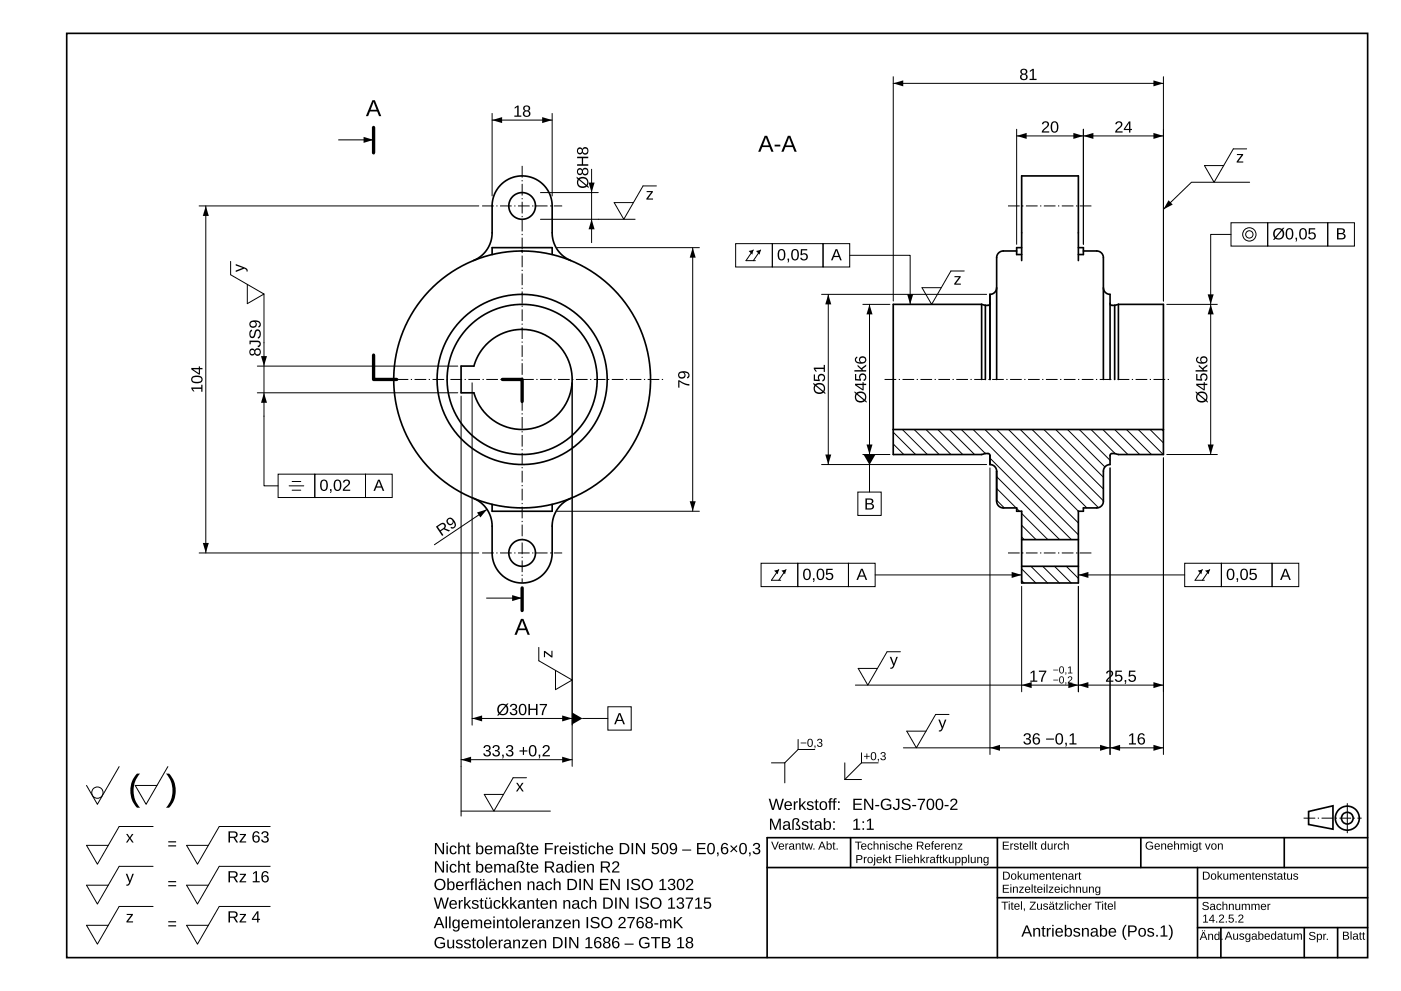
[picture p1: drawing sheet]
<svg xmlns="http://www.w3.org/2000/svg" width="420mm" height="297mm" viewBox="0 0 420 297" stroke-linecap="round" stroke-linejoin="round" font-family="sans-serif">
<g fill="none" stroke="#000" stroke-width=".5">
<path d="M20 10h390v277h-390zM141.9 78.1a9 9 0 0 0 5.6-8.3v-8.1a9 9 0 0 1 9-9 9 9 0 0 1 9 9v8.1a9 9 0 0 0 5.6 8.3M147.5 76.3v-2.1h18v2.1M304.8 75.2h-4a2.22 2.22 0 0 0-2 2.9v35.6M306.3 78.1v-25.4h17v25.4M306.3 74.2h-1.5v2.1h1.5M323.3 74.2h1.5v2.1h-1.5M324.8 75.2h4a2.22 2.22 0 0 1 2 2.9v35.6M294.3 91.2l1.1 .3M294.3 91.2h-26.5v37.5M294.3 91.2v22.5M295.4 91.5v22.2"/>
<path d="M296.8 88.2v2.7M296.8 88.2v25.5v-22.8M296.8 90.9l-.1 .2a1.03 1.03 0 0 1-1.3 .4M298.8 86.2a2 2 0 0 1-2 2M330.8 86.2a2 2 0 0 0 2 2v25.5M332.8 90.9v.2a1.03 1.03 0 0 0 1.4 .4M334.2 91.5v22.2M335.3 91.2h13.5v37.5M335.3 91.2l-1.1 .3M335.3 91.2v22.5M138.2 109.7h3.9l1.5-3.6 2.6-3.2 3.1-2.3 3.7-1.4a15 15 0 0 1 18.1 10.8 15 15 0 0 1-10.7 18.2 15 15 0 0 1-18.3-10.5h-3.9zM267.8 128.7v7.5h26.5a1.99 1.99 0 0 1 2.4 0l.1 .3"/>
<path d="M267.8 128.7h81M296.8 139.2a2 2 0 0 1 2 2M296.8 136.5v2.7M348.8 128.7v7.5h-13.5a1.99 1.99 0 0 0-2.4 0l-.1 3a2 2 0 0 0-2 2v9a2 2 0 0 1-2 2h-4v1h-1.5v8.5M141.9 149.3a9 9 0 0 1 5.6 8.4v8a9 9 0 0 0 9 9 9 9 0 0 0 9-9v-8a9 9 0 0 1 5.6-8.4M147.5 151.2v2h18v-2M298.8 150.2a2 2 0 0 0 2 2h4v1h1.5v8.5M298.8 141.2v9M306.3 161.7h17M306.3 169.7v5h17v-5M306.3 161.7v8M306.3 169.7h17"/>
<path d="M323.3 161.7v8M255 251.1v8.9M299 251.1v35.9M342 251.1v8.9M385 251.1v8.9M392.3 243.2l7.3-1.7v7l-7.3-1.4zM410 251.1h-180v35.9M230 260h180M299 269h111M359 260v27M359 278h51M366 278v9"/>
<path d="M391 278v9M401 278v9"/>
<circle cx="156.5" cy="61.7" r="4"/>
<circle cx="156.5" cy="113.7" r="22.5"/>
<circle cx="156.5" cy="113.7" r="25.5"/>
<circle cx="156.5" cy="113.7" r="38.5"/>
<circle cx="156.5" cy="165.7" r="4"/>
<circle cx="403.9" cy="245.2" r="1.75"/>
<circle cx="403.9" cy="245.2" r="3.6"/>
</g>
<g fill="#000">
<path d="M147.5 36l3-.9v1.8zM162.5 35.1l3 .9-3 .9zM267.8 25l3-.9v1.8zM345.8 24.1l3 .9-3 .9zM109 41l3 .9-3 .9zM176.5 54.7h1.8l-.9 3zM304.8 40.7l3-.9v1.8zM321.8 39.8l3 .9-3 .9zM324.8 40.7l3-.9v1.8zM345.8 39.8l3 .9-3 .9zM61.7 61.7l.9 3h-1.8zM177.4 65.7l.9 3h-1.8z"/>
<path d="M207.7 74.2l.9 3h-1.8zM224.4 75.2l1.4-.3-.3 1.4zM226.6 75.2l1.4-.3-.3 1.4zM350.3 60l1.3 1.3-2.8 1.4zM248.3 88.2l.9 3h-1.8zM260.7 91.2l.9 3h-1.8zM272 88.2h1.8l-.9 3zM362.9 91.2l.9 3h-1.8zM362 88.2h1.8l-.9 3zM78.2 106.7h1.8l-.9 3zM79.1 117.7l.9 3h-1.8zM247.4 136.2h1.8l-.9 3z"/>
<path d="M259.8 133.2h1.8l-.9 3zM258.9 136.2h3.6l-1.8 3.1zM362 133.2h1.8l-.9 3zM143 153.6l3-.9-2 2.4zM206.8 150.2h1.8l-.9 3zM60.8 162.7h1.8l-.9 3zM153.5 178.3l3 .9-3 .9zM232.1 171l1.4-.3-.3 1.4zM234.3 171l1.4-.3-.3 1.4zM303.3 171.4l3 .9-3 .9zM323.3 172.3l3-.9v1.8zM359.1 171l1.4-.3-.3 1.4z"/>
<path d="M361.3 171l1.4-.3-.3 1.4zM141.5 215.3l3-.9v1.8zM168.5 214.4l3 .9-3 .9zM171.5 213.5l3.1 1.8-3.1 1.8zM306.3 205.3l3-.9v1.8zM320.3 204.4l3 .9-3 .9zM323.3 205.3l3-.9v1.8zM345.8 204.4l3 .9-3 .9zM138.2 227.7l3-.9v1.8zM168.5 226.8l3 .9-3 .9zM296.8 224.1l3-.9v1.8zM329.8 223.2l3 .9-3 .9z"/>
<path d="M332.8 224.1l3-.9v1.8zM345.8 223.2l3 .9-3 .9z"/>
</g>
<g fill="none" stroke="#000" stroke-width=".3">
<path d="M147.5 34v24.7M147.5 36h18M165.5 34v24.7M267.8 23v67.2M267.8 25h81M304.8 38.7v34.5M324.8 38.7v34.5M348.8 23v67.2M101.5 41.9h10.5M162 57.7h17.4M177.4 50.7v22M196.8 55.7h-4l-5.8 10-2.9-5h5.8"/>
<path d="M304.8 40.7h44M373.7 44.6h-4l-5.7 10-2.9-5h5.7M374.6 54.6h-17.4l-8.4 8.1M59.7 61.7h83.8M61.7 61.7v104M69.1 78.3v4l10 5.8-5 2.9v-5.8M162 65.7h28.4M167 74.2h42.7M207.7 74.2v79M220.5 73h11v7h-11zM225.8 74.9l-2.2 3.2h2.8M228 74.9l-2.2 3.2"/>
<path d="M231.5 73h15.2v7h-15.2zM246.7 73h8v7h-8zM254.7 76.5h18.2v14.7M369 66.8h11v7h-11zM369 70.3h-6.1v65.9M380 66.8h18v7h-18zM398 66.8h8v7h-8zM79.1 88.1v57.5h4.3M246.3 88.2h49.5M248.3 88.2v51M258.7 91.2h8.1M260.7 91.2v45"/>
<path d="M289.1 81.2h-4l-5.8 10-2.9-5h5.8M349.8 91.2h15.1M77.1 109.7h60.1M77.1 117.7h60.1M138.2 118.7v125.9M141.5 114.7v102.6M171.5 114.7v115M246.3 139.2h49.5M258.7 136.2h8.1M260.7 139.3v8.2M267.8 129.5l6.7 6.7M267.8 133.1l3.1 3.1"/>
<path d="M270.5 128.7l7.5 7.5M274.1 128.7l7.5 7.5M277.6 128.7l7.5 7.5M281.1 128.7l7.5 7.5M284.7 128.7l7.5 7.5M288.2 128.7l7.2 7.2M291.7 128.7l31.6 31.6M295.3 128.7l28 28M296.8 137.3l24.4 24.4M298.8 128.7l24.5 24.5M302.3 128.7l23.5 23.5M305.9 128.7l23.4 23.4"/>
<path d="M309.4 128.7l21.4 21.4M312.9 128.7l17.9 17.9M316.5 128.7l14.3 14.3M320 128.7l11.2 11.2M323.5 128.7l9.3 9.3M327.1 128.7l7.2 7.3M330.6 128.7l7.5 7.5M334.2 128.7l7.5 7.5M337.7 128.7l7.5 7.5M341.2 128.7l7.5 7.5M344.8 128.7l4 4M348.3 128.7l.5 .5"/>
<path d="M348.8 137.2v88.9M349.8 136.2h15.1M83.4 142.1h11v7h-11zM86.7 145.6h4.4M87.6 144.3h2.6M87.6 146.9h2.6M94.4 142.1h15.2v7h-15.2zM109.6 142.1h8v7h-8zM146 152.7l-15.8 10.6M167 153.2h42.7M257.2 147.5h7v7h-7zM296.8 140.2v85.9"/>
<path d="M298.8 142.8l18.9 18.9M298.8 146.4l5.8 5.8M298.8 149.9l2.3 2.3M304.8 152.4l.8 .8M306.3 153.9l7.8 7.8M306.3 157.4l4.3 4.3M332.8 140.2v85.9M59.7 165.7h83.8M145.9 179.2h10.6M228.2 168.8h11v7h-11zM233.5 170.7l-2.2 3.2h2.8M235.7 170.7l-2.2 3.2"/>
<path d="M239.2 168.8h15.2v7h-15.2zM254.4 168.8h8v7h-8zM262.4 172.3h43.9M306.3 160.9l.8 .8M306.3 170.5l4.2 4.2M306.3 174l.7 .7M306.3 175.7v31.6M309.1 169.7l5 5M312.6 169.7l5 5M316.1 169.7l5 5M319.7 169.7l3.6 3.6M323.2 169.7l.1 .1"/>
<path d="M323.3 172.3h31.9M323.3 175.7v31.6M355.2 168.8h11v7h-11zM360.5 170.7l-2.2 3.2h2.8M362.7 170.7l-2.2 3.2M366.2 168.8h15.2v7h-15.2zM381.4 168.8h8v7h-8zM161.5 194v4l10 5.8-5 2.9v-5.8M269.9 195.3h-4l-5.7 10-2.9-5h5.7M141.5 215.3h30M174.6 215.3h7.6M182.2 211.8h7v7h-7z"/>
<path d="M256.4 205.3h92.4M284.5 214.1h-4l-5.8 10-2.9-5h5.8M35.7 229.7l-6.5 11.4-3.3-5.7M50.3 229.7l-6.5 11.4-3.3-5.7h6.6M138.2 227.7h33.3M157.8 233.1h-4l-5.7 10-2.9-5h5.7M231.3 228.6h4M235.3 228.6v6M239.3 224.6l-4 4M239.3 224.6h5M239.3 221.6v3M253.3 228.6v5"/>
<path d="M253.3 233.6h5M258.3 228.6h5M258.3 228.6l-5 5M258.3 225.6v3M270.8 224.1h78M45.9 247.7h-10.2l-6.5 11.3-3.3-5.6h6.6M45.9 259.6h-10.2l-6.5 11.3-3.3-5.6h6.6M81 247.7h-15.3l-6.5 11.3-3.3-5.6h6.6M81 259.6h-15.3l-6.5 11.3-3.3-5.6h6.6M138.2 243.1h26.8M403.9 240.8v8.8M45.9 271.7h-10.2l-6.5 11.3-3.3-5.7h6.6"/>
<path d="M81 271.7h-15.3l-6.5 11.3-3.3-5.7h6.6"/>
<circle cx="374.5" cy="70.3" r="2"/>
<circle cx="374.5" cy="70.3" r="1.1"/>
<circle cx="29.2" cy="237.5" r="1.69"/>
</g>
<path d="M156.5 49.7v124.8M144.5 61.7h24M302.2 61.7h25.4M113.5 113.7h86M265.2 113.7h85.8M144.5 165.7h24M302.2 165.7h25.4M390.8 245.2h17.4" fill="none" stroke="#000" stroke-width=".3" stroke-dasharray="3.5 .7 .4 .7" stroke-linecap="butt"/>
<path d="M112 38.2v7.6M112 106.4v7.3h6.9M150.6 113.7h5.9v6.6M156.5 176.2v6.8" fill="none" stroke="#000" stroke-width="1"/>
<text font-size="11" x="38.4" y="239.8">( )</text>
<g font-size="6.9">
<text x="109.7" y="34.8">A</text>
<text x="227.3" y="45.5">A-A</text>
<text x="154.2" y="190.3">A</text>
</g>
<g font-size="4.9">
<text x="305.6" y="24">81</text>
<text x="153.8" y="35">18</text>
<text x="312.1" y="39.7">20</text>
<text x="334.1" y="39.7">24</text>
<text x="370.5" y="48.7">z</text>
<text x="176.4" y="56.6" transform="rotate(-90 176.4 56.6)">Ø8H8</text>
<text x="193.6" y="59.8">z</text>
<text x="381.4" y="71.8">Ø0,05</text>
<text x="400.4" y="71.8">B</text>
<text x="73.2" y="81.5" transform="rotate(-90 73.2 81.5)">y</text>
<text x="232.9" y="78">0,05</text>
<text x="249.1" y="78">A</text>
<text x="285.9" y="85.3">z</text>
<text x="78.1" y="106.9" transform="rotate(-90 78.1 106.9)">8JS9</text>
<text x="60.7" y="117.8" transform="rotate(-90 60.7 117.8)">104</text>
<text x="206.7" y="116.4" transform="rotate(-90 206.7 116.4)">79</text>
<text x="247.3" y="118.3" transform="rotate(-90 247.3 118.3)">Ø51</text>
<text x="259.7" y="120.9" transform="rotate(-90 259.7 120.9)">Ø45k6</text>
<text x="361.9" y="120.9" transform="rotate(-90 361.9 120.9)">Ø45k6</text>
<text x="95.8" y="147.1">0,02</text>
<text x="112" y="147.1">A</text>
<text x="259" y="152.7">B</text>
<text x="132.2" y="160.8" transform="rotate(-34 132.2 160.8)">R9</text>
<text x="240.6" y="173.8">0,05</text>
<text x="256.7" y="173.8">A</text>
<text x="367.6" y="173.8">0,05</text>
<text x="383.7" y="173.8">A</text>
<text x="165.6" y="197.2" transform="rotate(-90 165.6 197.2)">z</text>
<text x="266.7" y="199.4">y</text>
<text x="308.5" y="204.3">17</text>
<text x="331.3" y="204.3">25,5</text>
<text x="148.8" y="214.3">Ø30H7</text>
<text x="184.1" y="217.1">A</text>
<text x="281.3" y="218.2">y</text>
<text x="144.7" y="226.7">33,3 +0,2</text>
<text x="306.6" y="223.1">36 −0,1</text>
<text x="338.1" y="223.1">16</text>
<text x="154.6" y="237.2">x</text>
<text x="230.4" y="242.7">Werkstoff: EN-GJS-700-2</text>
<text x="230.4" y="248.7">Maßstab:</text>
<text x="255.4" y="248.7">1:1</text>
<text x="37.7" y="252.5">x</text>
<text x="50.2" y="254.5">=</text>
<text x="68.1" y="252.5">Rz 63</text>
<text x="130" y="256">Nicht bemaßte Freistiche DIN 509 – E0,6×0,3</text>
<text x="130" y="261.5">Nicht bemaßte Radien R2</text>
<text x="37.7" y="264.4">y</text>
<text x="50.2" y="266.4">=</text>
<text x="68.1" y="264.4">Rz 16</text>
<text x="130" y="266.8">Oberflächen nach DIN EN ISO 1302</text>
<text x="130" y="272.3">Werkstückkanten nach DIN ISO 13715</text>
<text x="37.7" y="276.5">z</text>
<text x="50.2" y="278.5">=</text>
<text x="68.1" y="276.5">Rz 4</text>
<text x="130" y="278.2">Allgemeintoleranzen ISO 2768-mK</text>
<text x="306.2" y="280.7">Antriebsnabe (Pos.1)</text>
<text x="130" y="284.2">Gusstoleranzen DIN 1686 – GTB 18</text>
</g>
<g font-size="3.5">
<text x="239.9" y="223.8">−0,3</text>
<text x="258.9" y="227.8">+0,3</text>
<text x="231.2" y="254.6">Verantw. Abt.</text>
<text x="256.2" y="254.6">Technische Referenz</text>
<text x="300.3" y="254.6">Erstellt durch</text>
<text x="343.3" y="254.6">Genehmigt von</text>
<text x="256.4" y="258.7">Projekt Fliehkraftkupplung</text>
<text x="300.4" y="263.6">Dokumentenart</text>
<text x="360.3" y="263.6">Dokumentenstatus</text>
<text x="300.3" y="267.6">Einzelteilzeichnung</text>
<text x="300.2" y="272.6">Titel, Zusätzlicher Titel</text>
<text x="360.2" y="272.7">Sachnummer</text>
<text x="359.6" y="281.7">Änd.</text>
<text x="360.4" y="276.5">14.2.5.2</text>
<text x="367.1" y="281.6">Ausgabedatum</text>
<text x="392.2" y="281.7">Spr.</text>
<text x="402.3" y="281.6">Blatt</text>
</g>
<g font-size="3.1">
<text x="315.6" y="201.8">−0,1</text>
<text x="315.6" y="204.8">−0,2</text>
</g>
</svg>
